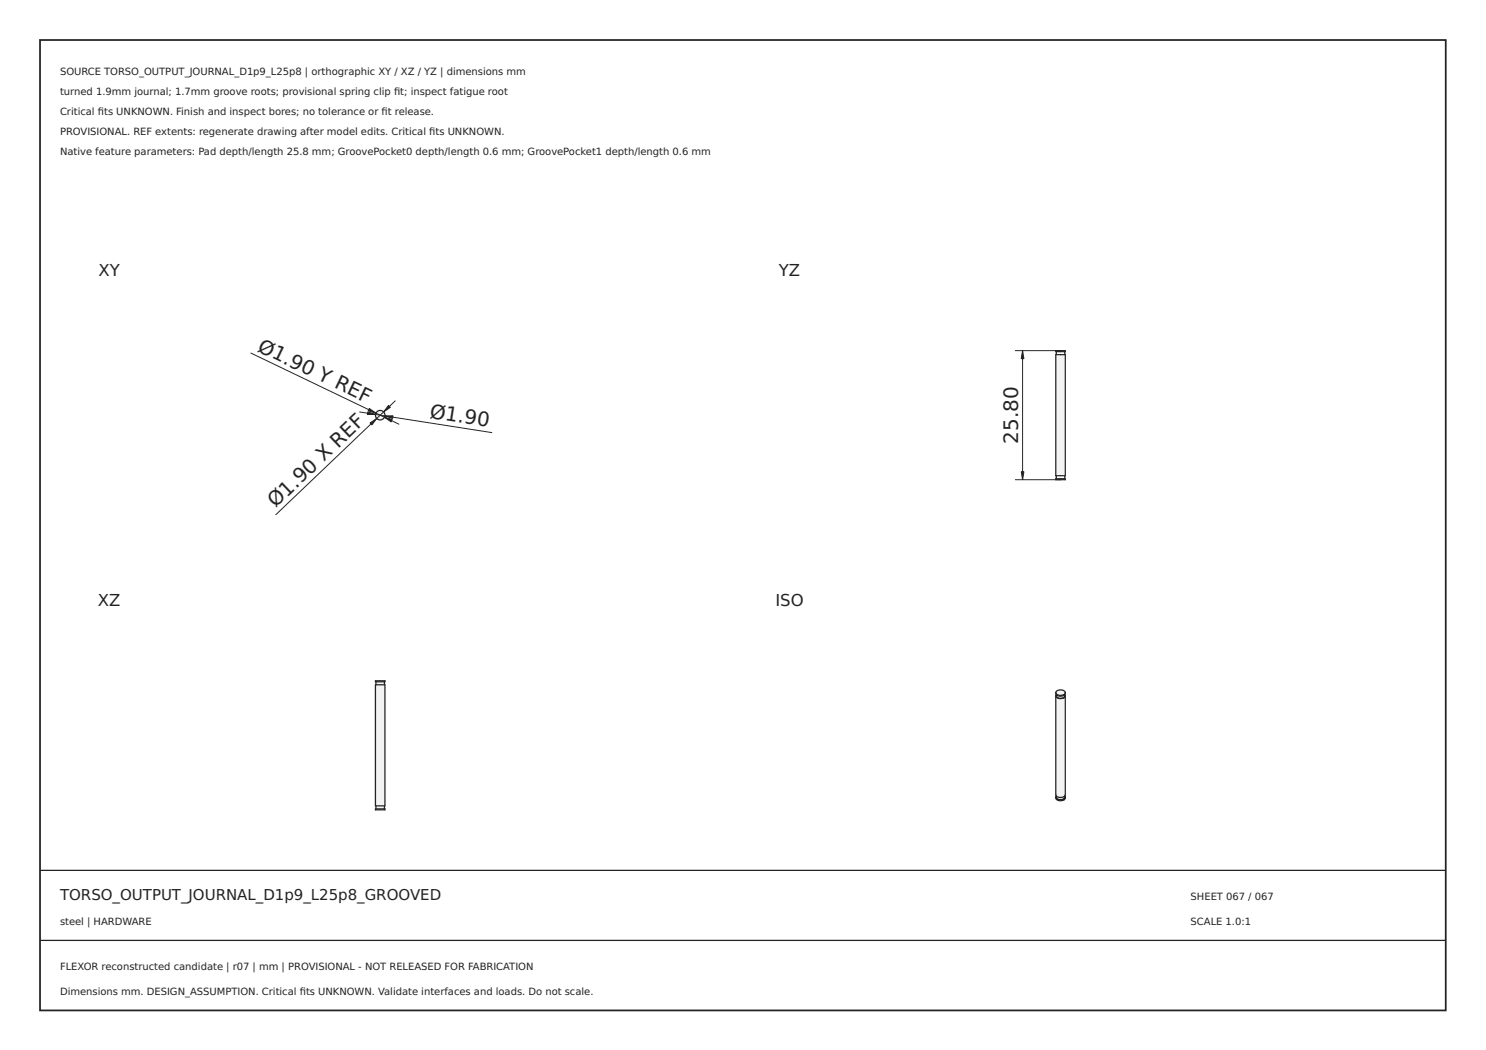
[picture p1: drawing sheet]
<svg xmlns="http://www.w3.org/2000/svg" width="297mm" height="210mm" viewBox="0 0 297 210" stroke-linecap="round" stroke-linejoin="round" font-family="sans-serif">
<path d="M0 0h297v210h-297zM0 0v210h297v-210z" fill="#000"/>
<path d="M8 8h281v194h-281z" fill="none" stroke="#222" stroke-width=".35"/>
<path d="M8 174h281zM8 188h281z" fill="#000" stroke="#222" stroke-width=".25"/>
<circle cx="76" cy="83" r=".95" fill="#f1f3f5"/>
<circle cx="76" cy="83" r=".95" fill="none" stroke="#212529" stroke-width=".25"/>
<path d="M50.1 70.6l29.6 14.2M71.9 82.4l26.4 4.1M79 80.1l-23.9 22.8" fill="none" stroke="#212529" stroke-width=".2"/>
<g fill="#212529" stroke="#212529" stroke-width=".2">
<path d="M74 84.6l1.3-.9-1 1.2z"/>
<path d="M77.7 81l.3 .4-1.3 .9z"/>
<path d="M73.8 81.7l1.3 .9-1.5-.5z"/>
<path d="M76.9 83.4l1.5 .5-.2 .4z"/>
<path d="M76.9 83.1h1.7l-.1 .6z"/>
<path d="M73.5 82.3l1.6 .6h-1.7z"/>
</g>
<g fill="#f1f3f5">
<path d="M75 161.7h1.9v.2h-1.9z" fill-rule="evenodd"/>
<path d="M75.1 161.1h1.7v.6h-1.7z" fill-rule="evenodd"/>
<path d="M75 136.9h1.9v24.2h-1.9z" fill-rule="evenodd"/>
<path d="M75.1 136.3h1.7v.6h-1.7z" fill-rule="evenodd"/>
<path d="M75 136.1h1.9v.2h-1.9z" fill-rule="evenodd"/>
</g>
<path d="M75 136.9h1.9v24.2h-1.9zM75 136.1h1.9v.2h-1.9zM75.1 136.3v.6M76.8 136.3v.6M75 161.7h1.9v.2h-1.9zM75.1 161.1v.6M76.8 161.1v.6" fill="none" stroke="#212529" stroke-width=".25"/>
<g fill="#f1f3f5">
<path d="M211 95.7h1.9v.2h-1.9z" fill-rule="evenodd"/>
<path d="M211 70.9h1.9v24.2h-1.9z" fill-rule="evenodd"/>
<path d="M211 70.1h1.9v.2h-1.9z" fill-rule="evenodd"/>
</g>
<path d="M211 70.9h1.9v24.2h-1.9zM211 70.1h1.9v.2h-1.9zM211.1 70.3v.6M212.8 70.3v.6M211 95.7h1.9v.2h-1.9zM211.1 95.1v.6M212.8 95.1v.6" fill="none" stroke="#212529" stroke-width=".25"/>
<path d="M203 70.1h9M204.4 70.1v25.8M203 95.9h9" fill="none" stroke="#212529" stroke-width=".2"/>
<g fill="#212529" stroke="#212529" stroke-width=".2">
<path d="M204.4 70.1l.3 1.6h-.6z"/>
<path d="M204.1 94.3h.6l-.3 1.6z"/>
</g>
<g fill="#f1f3f5">
<path d="M211.1 159.1a.92 .92 0 0 0 .8 .8 .92 .92 0 0 0 .9-.4v-.4l.1 .1a.99 .99 0 0 1-.9 .8 .99 .99 0 0 1-1-.6z" fill-rule="evenodd"/>
<path d="M211 139.1a1.09 1.09 0 0 0 1.9 0v19.8a1.09 1.09 0 0 1-1.9 0z" fill-rule="evenodd"/>
<path d="M211.1 159.1a1.34 1.34 0 0 0 1.7 0v.3a.96 .96 0 0 1-1.7 0z" fill-rule="evenodd"/>
<path d="M211.1 138.9a.92 .92 0 0 0 .8 .7 .92 .92 0 0 0 .9-.4v-.3l.1 .1a.99 .99 0 0 1-.9 .7 .99 .99 0 0 1-1-.6z" fill-rule="evenodd"/>
<path d="M211 138.5a1.09 1.09 0 0 0 1.9 0 .79 .79 0 0 1-1.1 .7l-.7-.3z" fill-rule="evenodd"/>
<path d="M211.1 138.9a1.34 1.34 0 0 0 1.7 0v.2a.96 .96 0 0 1-1.7 0z" fill-rule="evenodd"/>
<path d="M211.1 138.2a1.18 1.18 0 0 1 1.8 .3 1.09 1.09 0 0 1-1.9 0z" fill-rule="evenodd"/>
</g>
<path d="M211 139.1v19.8a1.09 1.09 0 0 0 1.9 0v-19.8M211 139.1a1.09 1.09 0 0 0 1.9 0M211 139.1l.1-.2a.92 .92 0 0 0 .8 .7 .92 .92 0 0 0 .9-.4v-.3l.1 .2M211 138.5a1.06 1.06 0 0 0 1.8 .4l.1-.4M211 138.5a1.09 1.09 0 0 0 1.9 0M211 138.5a1.1 1.1 0 0 1 1.9 0M211 159.4a1.06 1.06 0 0 0 1.8 .4l.1-.4M211 159.4a1.09 1.09 0 0 0 1.9 0M211 159.4l.1-.3a.92 .92 0 0 0 .8 .8 .92 .92 0 0 0 .9-.4v-.4l.1 .3" fill="none" stroke="#212529" stroke-width=".25"/>
<g font-size="4" fill="#212529">
<text x="51.3" y="70.1" transform="rotate(26 51.3 70.1)">Ø1.90 Y REF</text>
<text x="85.8" y="83.6" transform="rotate(9 85.8 83.6)">Ø1.90</text>
<text x="203.6" y="88.7" transform="rotate(-90 203.6 88.7)">25.80</text>
<text x="55.1" y="101.6" transform="rotate(-44 55.1 101.6)">Ø1.90 X REF</text>
</g>
<g font-size="3.3" fill="#212529">
<text x="19.7" y="55.1">XY</text>
<text x="155.7" y="55.1">YZ</text>
<text x="19.6" y="121.1">XZ</text>
<text x="155" y="121.1">ISO</text>
</g>
<text font-size="3" fill="#222" x="12" y="180">TORSO_OUTPUT_JOURNAL_D1p9_L25p8_GROOVED</text>
<g font-size="2" fill="#222">
<text x="12" y="15">SOURCE TORSO_OUTPUT_JOURNAL_D1p9_L25p8 | orthographic XY / XZ / YZ | dimensions mm</text>
<text x="12" y="19">turned 1.9mm journal; 1.7mm groove roots; provisional spring clip ft; inspect fatigue root</text>
<text x="12" y="23">Critical fts UNKNOWN. Finish and inspect bores; no tolerance or ft release.</text>
<text x="19.6" y="23">i</text>
<text x="76.3" y="23">i</text>
<text x="78.8" y="19">i</text>
<text x="12" y="27">PROVISIONAL. REF extents: regenerate drawing after model edits. Critical fts UNKNOWN.</text>
<text x="85.8" y="27">i</text>
<text x="12" y="31">Native feature parameters: Pad depth/length 25.8 mm; GroovePocket0 depth/length 0.6 mm; GroovePocket1 depth/length 0.6 mm</text>
<text x="238" y="180">SHEET 067 / 067</text>
<text x="12" y="185">steel | HARDWARE</text>
<text x="238" y="185">SCALE 1.0:1</text>
<text x="12" y="194">FLEXOR reconstructed candidate | r07 | mm | PROVISIONAL - NOT RELEASED FOR FABRICATION</text>
<text x="12" y="199">Dimensions mm. DESIGN_ASSUMPTION. Critical fts UNKNOWN. Validate interfaces and loads. Do not scale.</text>
<text x="59.9" y="199">i</text>
</g>
</svg>
